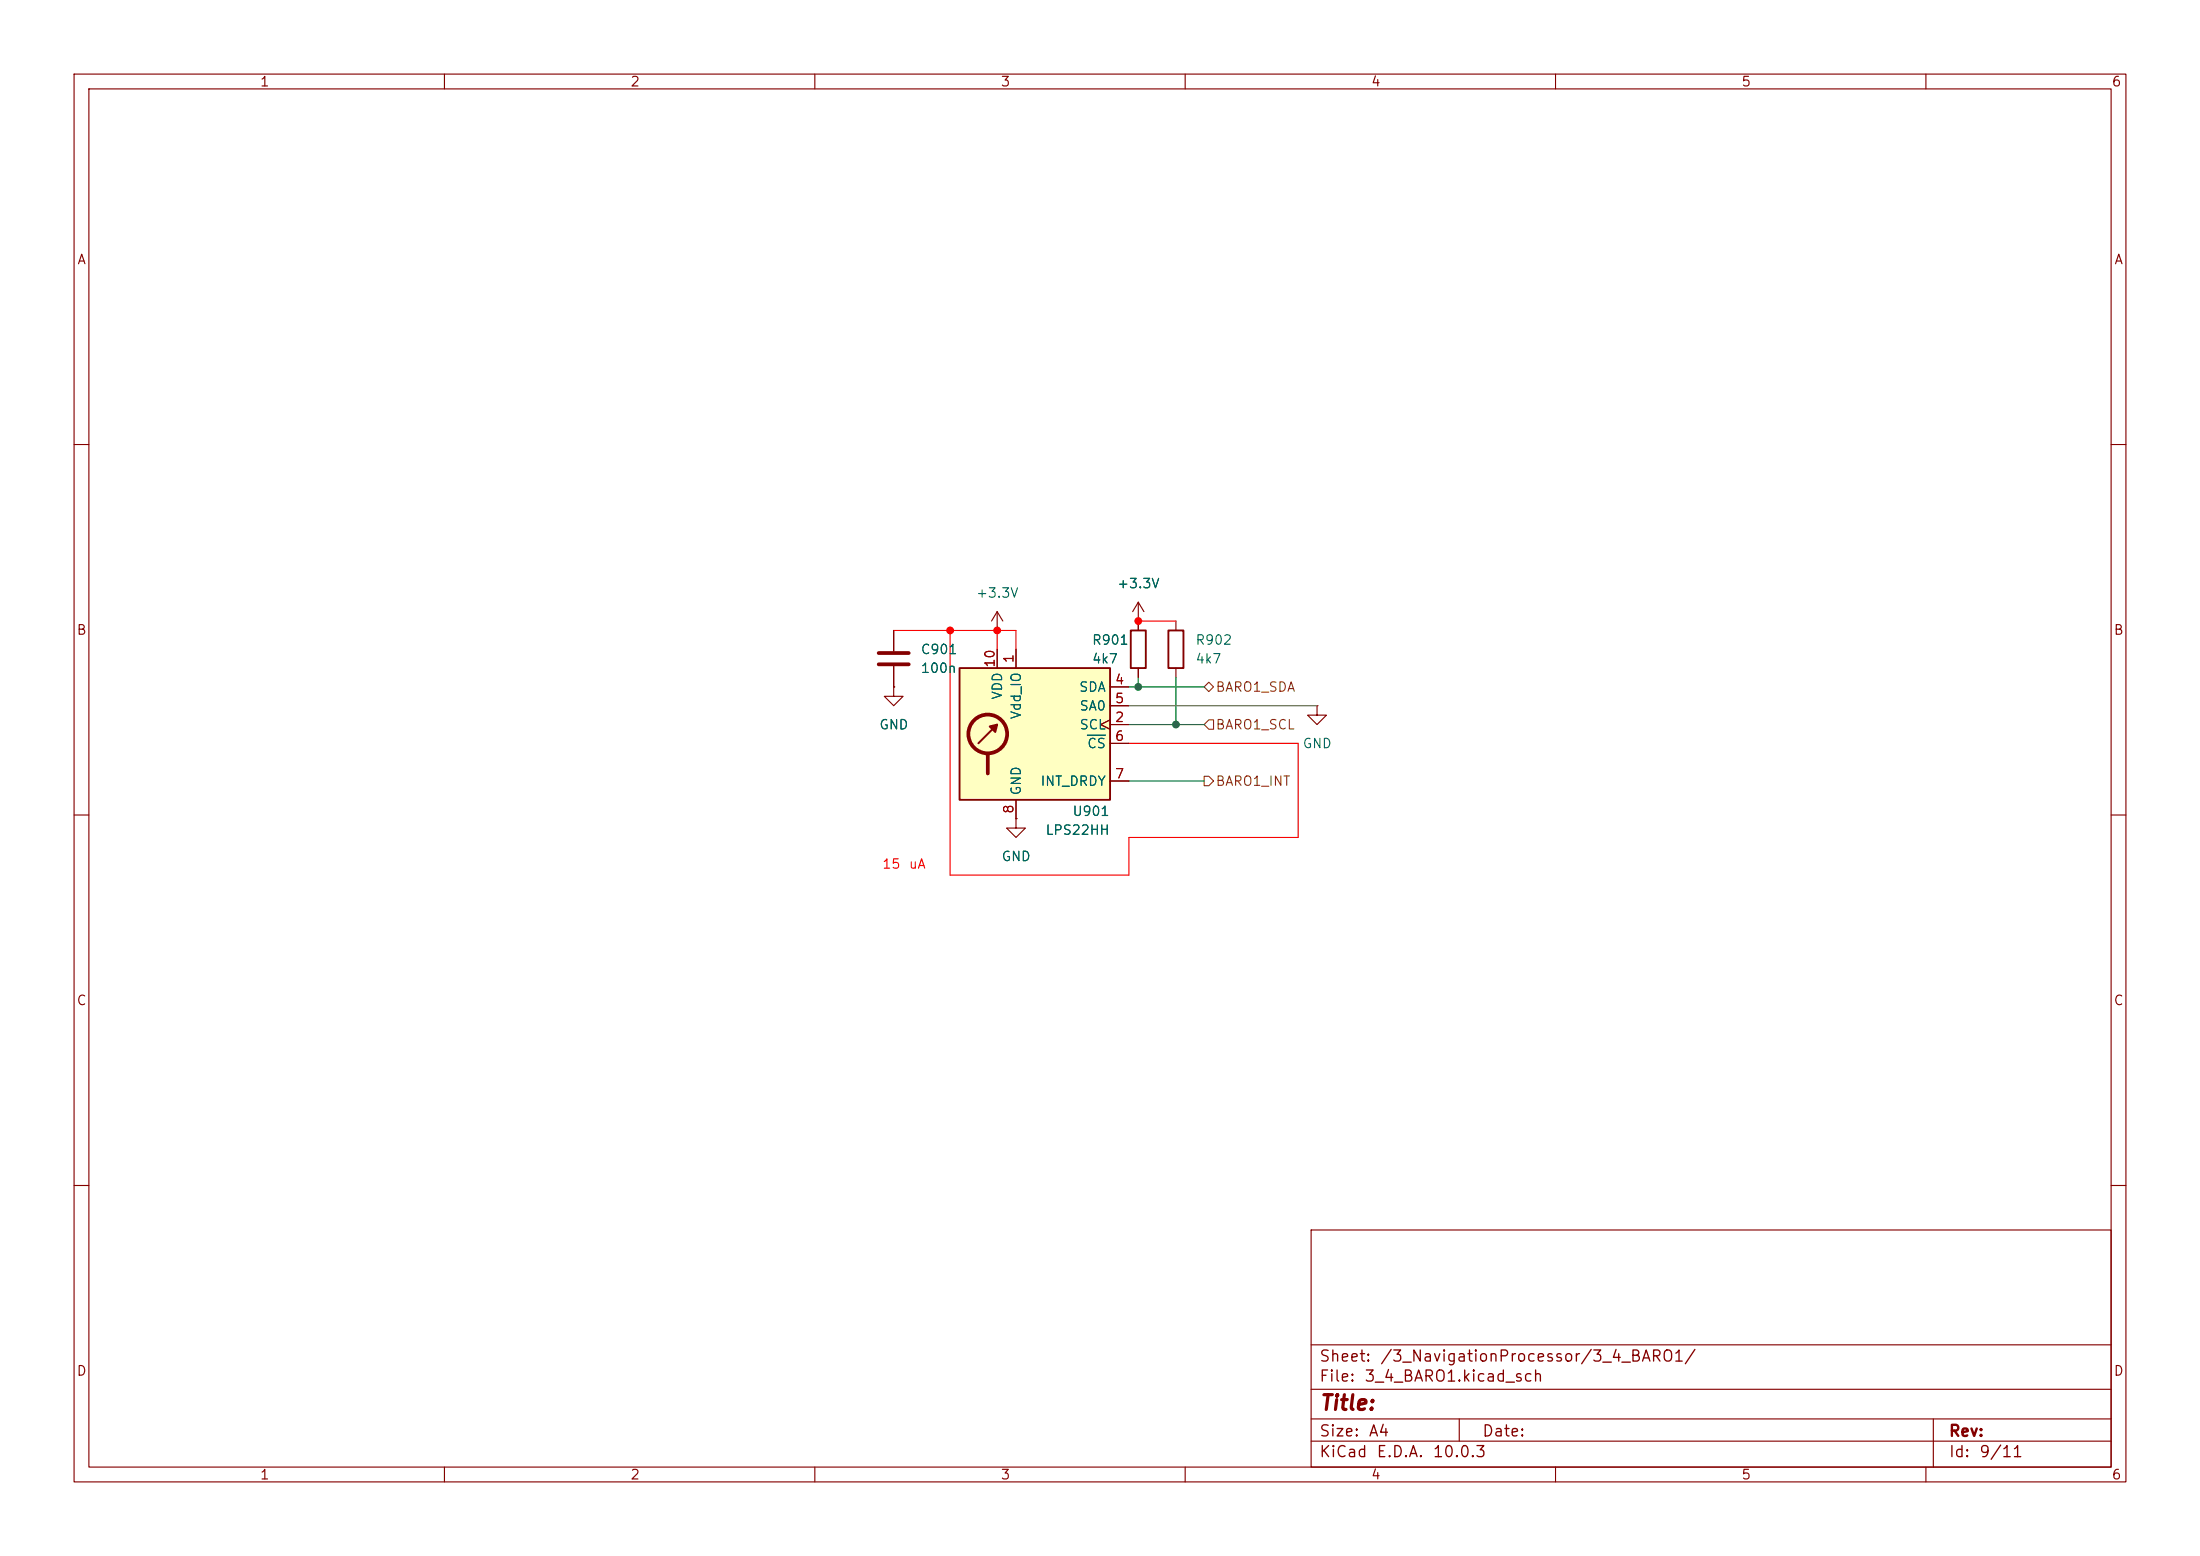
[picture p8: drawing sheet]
(kicad_sch
 (version 20260306)
 (generator "eeschema")
 (generator_version "10.0")
 (paper "A4")
 (lib_symbols
  (symbol "Device:C"
   (pin_numbers (hide yes))
   (pin_names
    (offset 0.254)) (exclude_from_sim no) (in_bom yes) (on_board yes)
   (in_pos_files yes)
   (duplicate_pin_numbers_are_jumpers no)
   (property "Reference" "C" (at 0.635 2.54 0) (show_name no) (do_not_autoplace no) (effects (font (size 1.27 1.27)) (justify left)))
   (property "Value" "C" (at 0.635 -2.54 0) (show_name no) (do_not_autoplace no) (effects (font (size 1.27 1.27)) (justify left)))
   (property "Footprint" "" (at 0.9652 -3.81 0) (show_name no) (do_not_autoplace no) (hide yes) (effects (font (size 1.27 1.27))))
   (property "Datasheet" "" (at 0 0 0) (show_name no) (do_not_autoplace no) (hide yes) (effects (font (size 1.27 1.27))))
   (property "Description" "Unpolarized capacitor" (at 0 0 0) (show_name no) (do_not_autoplace no) (hide yes) (effects (font (size 1.27 1.27))))
   (symbol "C_0_1"
    (polyline (pts (xy -2.032 0.762) (xy 2.032 0.762)) (stroke (width 0.508) (type default)) (fill (type none)))
    (polyline (pts (xy -2.032 -0.762) (xy 2.032 -0.762)) (stroke (width 0.508) (type default)) (fill (type none))))
   (symbol "C_1_1"
    (pin passive line (at 0 3.81 270) (length 2.794) (name "" (effects (font (size 1.27 1.27)))) (number "1" (effects (font (size 1.27 1.27)))))
    (pin passive line (at 0 -3.81 90) (length 2.794) (name "" (effects (font (size 1.27 1.27)))) (number "2" (effects (font (size 1.27 1.27))))))
   (embedded_fonts no))
  (symbol "Device:R"
   (pin_numbers (hide yes))
   (pin_names
    (offset 0)) (exclude_from_sim no) (in_bom yes) (on_board yes)
   (in_pos_files yes)
   (duplicate_pin_numbers_are_jumpers no)
   (property "Reference" "R" (at 2.032 0 90) (show_name no) (do_not_autoplace no) (effects (font (size 1.27 1.27))))
   (property "Value" "R" (at 0 0 90) (show_name no) (do_not_autoplace no) (effects (font (size 1.27 1.27))))
   (property "Footprint" "" (at -1.778 0 90) (show_name no) (do_not_autoplace no) (hide yes) (effects (font (size 1.27 1.27))))
   (property "Datasheet" "" (at 0 0 0) (show_name no) (do_not_autoplace no) (hide yes) (effects (font (size 1.27 1.27))))
   (property "Description" "Resistor" (at 0 0 0) (show_name no) (do_not_autoplace no) (hide yes) (effects (font (size 1.27 1.27))))
   (symbol "R_0_1"
    (rectangle (start -1.016 -2.54) (end 1.016 2.54) (stroke (width 0.254) (type default)) (fill (type none))))
   (symbol "R_1_1"
    (pin passive line (at 0 3.81 270) (length 1.27) (name "" (effects (font (size 1.27 1.27)))) (number "1" (effects (font (size 1.27 1.27)))))
    (pin passive line (at 0 -3.81 90) (length 1.27) (name "" (effects (font (size 1.27 1.27)))) (number "2" (effects (font (size 1.27 1.27))))))
   (embedded_fonts no))
  (symbol "Sensor_Pressure:LPS22HH" (exclude_from_sim no) (in_bom yes) (on_board yes)
   (in_pos_files yes)
   (duplicate_pin_numbers_are_jumpers no)
   (property "Reference" "U" (at -11.43 1.27 0) (show_name no) (do_not_autoplace no) (effects (font (size 1.27 1.27)) (justify right)))
   (property "Value" "LPS22HH" (at -11.43 -1.27 0) (show_name no) (do_not_autoplace no) (effects (font (size 1.27 1.27)) (justify right)))
   (property "Footprint" "Package_LGA:ST_HLGA-10_2x2mm_P0.5mm_LayoutBorder3x2y" (at 1.27 -11.43 0) (show_name no) (do_not_autoplace no) (hide yes) (effects (font (size 1.27 1.27)) (justify left)))
   (property "Datasheet" "https://www.st.com/resource/en/datasheet/lps22hh.pdf" (at 1.27 -13.97 0) (show_name no) (do_not_autoplace no) (hide yes) (effects (font (size 1.27 1.27)) (justify left)))
   (property "Description" "MEMS nano pressure sensor, 260-1260 hPa, absolute digital output baromeeter, 24 bit, SPI, I2C, I3C, 0.65 Pa noise rms, ST_HLGA-10L" (at 0 0 0) (show_name no) (do_not_autoplace no) (hide yes) (effects (font (size 1.27 1.27))))
   (symbol "LPS22HH_0_1"
    (rectangle (start -10.16 10.16) (end 10.16 -7.62) (stroke (width 0.254) (type default)) (fill (type background)))
    (polyline (pts (xy -7.62 0) (xy -5.08 2.54)) (stroke (width 0.254) (type default)) (fill (type none)))
    (circle (center -6.35 1.27) (radius 2.6162) (stroke (width 0.508) (type default)) (fill (type none)))
    (polyline (pts (xy -6.35 -1.524) (xy -6.35 -4.064)) (stroke (width 0.508) (type default)) (fill (type none)))
    (polyline (pts (xy -5.08 2.54) (xy -5.334 1.524) (xy -6.096 2.286) (xy -5.08 2.54)) (stroke (width 0.254) (type default)) (fill (type outline))))
   (symbol "LPS22HH_1_1"
    (pin power_in line (at -2.54 12.7 270) (length 2.54) (name "Vdd_IO" (effects (font (size 1.27 1.27)))) (number "1" (effects (font (size 1.27 1.27)))))
    (pin input clock (at 12.7 2.54 180) (length 2.54) (name "SCL" (effects (font (size 1.27 1.27)))) (number "2" (effects (font (size 1.27 1.27))))
    (alternate "SPC" input clock))
    (pin passive line (at -2.54 -10.16 90) (length 2.54) (hide yes) (name "GND" (effects (font (size 1.27 1.27)))) (number "3" (effects (font (size 1.27 1.27)))))
    (pin bidirectional line (at 12.7 7.62 180) (length 2.54) (name "SDA" (effects (font (size 1.27 1.27)))) (number "4" (effects (font (size 1.27 1.27))))
    (alternate "SDI" input line)
    (alternate "SDI/SDO" bidirectional line))
    (pin input line (at 12.7 5.08 180) (length 2.54) (name "SA0" (effects (font (size 1.27 1.27)))) (number "5" (effects (font (size 1.27 1.27))))
    (alternate "SDO" output line))
    (pin input line (at 12.7 0 180) (length 2.54) (name "~{CS}" (effects (font (size 1.27 1.27)))) (number "6" (effects (font (size 1.27 1.27)))))
    (pin output line (at 12.7 -5.08 180) (length 2.54) (name "INT_DRDY" (effects (font (size 1.27 1.27)))) (number "7" (effects (font (size 1.27 1.27)))))
    (pin power_in line (at -2.54 -10.16 90) (length 2.54) (name "GND" (effects (font (size 1.27 1.27)))) (number "8" (effects (font (size 1.27 1.27)))))
    (pin passive line (at -2.54 -10.16 90) (length 2.54) (hide yes) (name "GND" (effects (font (size 1.27 1.27)))) (number "9" (effects (font (size 1.27 1.27)))))
    (pin power_in line (at -5.08 12.7 270) (length 2.54) (name "VDD" (effects (font (size 1.27 1.27)))) (number "10" (effects (font (size 1.27 1.27))))))
   (embedded_fonts no))
  (symbol "power:+3.3V"
   (power global)
   (pin_numbers (hide yes))
   (pin_names
    (offset 0) (hide yes)) (exclude_from_sim no) (in_bom yes) (on_board yes)
   (in_pos_files yes)
   (duplicate_pin_numbers_are_jumpers no)
   (property "Reference" "#PWR" (at 0 -3.81 0) (show_name no) (do_not_autoplace no) (hide yes) (effects (font (size 1.27 1.27))))
   (property "Value" "+3.3V" (at 0 3.556 0) (show_name no) (do_not_autoplace no) (effects (font (size 1.27 1.27))))
   (property "Footprint" "" (at 0 0 0) (show_name no) (do_not_autoplace no) (hide yes) (effects (font (size 1.27 1.27))))
   (property "Datasheet" "" (at 0 0 0) (show_name no) (do_not_autoplace no) (hide yes) (effects (font (size 1.27 1.27))))
   (property "Description" "Power symbol creates a global label with name \"+3.3V\"" (at 0 0 0) (show_name no) (do_not_autoplace no) (hide yes) (effects (font (size 1.27 1.27))))
   (symbol "+3.3V_0_1"
    (polyline (pts (xy -0.762 1.27) (xy 0 2.54)) (stroke (width 0) (type default)) (fill (type none)))
    (polyline (pts (xy 0 2.54) (xy 0.762 1.27)) (stroke (width 0) (type default)) (fill (type none)))
    (polyline (pts (xy 0 0) (xy 0 2.54)) (stroke (width 0) (type default)) (fill (type none))))
   (symbol "+3.3V_1_1"
    (pin power_in line (at 0 0 90) (length 0) (name "" (effects (font (size 1.27 1.27)))) (number "1" (effects (font (size 1.27 1.27))))))
   (embedded_fonts no))
  (symbol "power:GND"
   (power global)
   (pin_numbers (hide yes))
   (pin_names
    (offset 0) (hide yes)) (exclude_from_sim no) (in_bom yes) (on_board yes)
   (in_pos_files yes)
   (duplicate_pin_numbers_are_jumpers no)
   (property "Reference" "#PWR" (at 0 -6.35 0) (show_name no) (do_not_autoplace no) (hide yes) (effects (font (size 1.27 1.27))))
   (property "Value" "GND" (at 0 -3.81 0) (show_name no) (do_not_autoplace no) (effects (font (size 1.27 1.27))))
   (property "Footprint" "" (at 0 0 0) (show_name no) (do_not_autoplace no) (hide yes) (effects (font (size 1.27 1.27))))
   (property "Datasheet" "" (at 0 0 0) (show_name no) (do_not_autoplace no) (hide yes) (effects (font (size 1.27 1.27))))
   (property "Description" "Power symbol creates a global label with name \"GND\" , ground" (at 0 0 0) (show_name no) (do_not_autoplace no) (hide yes) (effects (font (size 1.27 1.27))))
   (symbol "GND_0_1"
    (polyline (pts (xy 0 0) (xy 0 -1.27) (xy 1.27 -1.27) (xy 0 -2.54) (xy -1.27 -1.27) (xy 0 -1.27)) (stroke (width 0) (type default)) (fill (type none))))
   (symbol "GND_1_1"
    (pin power_in line (at 0 0 270) (length 0) (name "" (effects (font (size 1.27 1.27)))) (number "1" (effects (font (size 1.27 1.27))))))
   (embedded_fonts no)))
 (text "15 uA"
  (exclude_from_sim no)
  (at 121.92 116.84 0)
  (effects (font (size 1.27 1.27) (color 255 0 0 1))))
 (junction
  (at 153.67 83.82)
  (diameter 0)
  (color 0 0 0 0))
 (junction
  (at 153.67 92.71)
  (diameter 0)
  (color 0 0 0 0))
 (junction
  (at 158.75 97.79)
  (diameter 0)
  (color 0 0 0 0))
 (junction
  (at 134.62 85.09)
  (diameter 0)
  (color 0 0 0 0))
 (junction
  (at 128.27 85.09)
  (diameter 0)
  (color 0 0 0 0))
 (wire
  (pts (xy 134.62 85.09) (xy 137.16 85.09))
  (stroke (width 0) (type default)))
 (wire
  (pts (xy 137.16 87.63) (xy 137.16 85.09))
  (stroke (width 0) (type default)))
 (wire
  (pts (xy 152.4 113.03) (xy 152.4 118.11))
  (stroke (width 0) (type default)))
 (wire
  (pts (xy 153.67 91.44) (xy 153.67 92.71))
  (stroke (width 0) (type default)))
 (wire
  (pts (xy 152.4 118.11) (xy 128.27 118.11))
  (stroke (width 0) (type default)))
 (wire
  (pts (xy 158.75 97.79) (xy 162.56 97.79))
  (stroke (width 0) (type default)))
 (wire
  (pts (xy 175.26 100.33) (xy 175.26 113.03))
  (stroke (width 0) (type default)))
 (wire
  (pts (xy 120.65 85.09) (xy 128.27 85.09))
  (stroke (width 0) (type default)))
 (wire
  (pts (xy 152.4 95.25) (xy 177.8 95.25))
  (stroke (width 0) (type default)))
 (wire
  (pts (xy 153.67 83.82) (xy 158.75 83.82))
  (stroke (width 0) (type default)))
 (wire
  (pts (xy 128.27 85.09) (xy 128.27 118.11))
  (stroke (width 0) (type default)))
 (wire
  (pts (xy 152.4 105.41) (xy 162.56 105.41))
  (stroke (width 0) (type default)))
 (wire
  (pts (xy 128.27 85.09) (xy 134.62 85.09))
  (stroke (width 0) (type default)))
 (wire
  (pts (xy 152.4 100.33) (xy 175.26 100.33))
  (stroke (width 0) (type default)))
 (wire
  (pts (xy 153.67 92.71) (xy 162.56 92.71))
  (stroke (width 0) (type default)))
 (wire
  (pts (xy 152.4 97.79) (xy 158.75 97.79))
  (stroke (width 0) (type default)))
 (wire
  (pts (xy 152.4 113.03) (xy 175.26 113.03))
  (stroke (width 0) (type default)))
 (wire
  (pts (xy 152.4 92.71) (xy 153.67 92.71))
  (stroke (width 0) (type default)))
 (wire
  (pts (xy 158.75 91.44) (xy 158.75 97.79))
  (stroke (width 0) (type default)))
 (wire
  (pts (xy 134.62 85.09) (xy 134.62 87.63))
  (stroke (width 0) (type default)))
 (hierarchical_label "BARO1_SCL"
  (shape input)
  (at 162.56 97.79 0)
  (effects (font (size 1.27 1.27)) (justify left)))
 (hierarchical_label "BARO1_INT"
  (shape output)
  (at 162.56 105.41 0)
  (effects (font (size 1.27 1.27)) (justify left)))
 (hierarchical_label "BARO1_SDA"
  (shape bidirectional)
  (at 162.56 92.71 0)
  (effects (font (size 1.27 1.27)) (justify left)))
 (symbol
  (lib_id "Sensor_Pressure:LPS22HH")
  (at 139.7 100.33 0)
  (unit 1)
  (body_style 1)
  (exclude_from_sim no)
  (in_bom yes)
  (on_board yes)
  (in_pos_files yes)
  (dnp no)
  (property "Reference" "U901" (at 149.86 109.474 0) (show_name no) (do_not_autoplace no) (effects (font (size 1.27 1.27)) (justify right)))
  (property "Value" "LPS22HH" (at 149.86 112.014 0) (show_name no) (do_not_autoplace no) (effects (font (size 1.27 1.27)) (justify right)))
  (property "Footprint" "Polaris:LPS22HH" (at 140.97 111.76 0) (hide yes) (show_name no) (do_not_autoplace no) (effects (font (size 1.27 1.27)) (justify left)))
  (property "Datasheet" "https://www.st.com/resource/en/datasheet/lps22hh.pdf" (at 140.97 114.3 0) (hide yes) (show_name no) (do_not_autoplace no) (effects (font (size 1.27 1.27)) (justify left)))
  (property "Description" "MEMS nano pressure sensor, 260-1260 hPa, absolute digital output baromeeter, 24 bit, SPI, I2C, I3C, 0.65 Pa noise rms, ST_HLGA-10L" (at 139.7 100.33 0) (hide yes) (show_name no) (do_not_autoplace no) (effects (font (size 1.27 1.27))))
  (property "Description_1" "" (at 139.7 100.33 0) (hide yes) (show_name no) (do_not_autoplace no) (effects (font (size 1.27 1.27))))
  (property "KLC_S3.3" "" (at 139.7 100.33 0) (hide yes) (show_name no) (do_not_autoplace no) (effects (font (size 1.27 1.27))))
  (property "KLC_S4.1" "" (at 139.7 100.33 0) (hide yes) (show_name no) (do_not_autoplace no) (effects (font (size 1.27 1.27))))
  (property "KLC_S4.2_DVDD" "" (at 139.7 100.33 0) (hide yes) (show_name no) (do_not_autoplace no) (effects (font (size 1.27 1.27))))
  (property "KLC_S4.2_VREG_VOUT" "" (at 139.7 100.33 0) (hide yes) (show_name no) (do_not_autoplace no) (effects (font (size 1.27 1.27))))
  (property "LCSC Part Name" "" (at 139.7 100.33 0) (hide yes) (show_name no) (do_not_autoplace no) (effects (font (size 1.27 1.27))))
  (property "Manufacturer Part" "" (at 139.7 100.33 0) (hide yes) (show_name no) (do_not_autoplace no) (effects (font (size 1.27 1.27))))
  (property "Supplier" "" (at 139.7 100.33 0) (hide yes) (show_name no) (do_not_autoplace no) (effects (font (size 1.27 1.27))))
  (property "Supplier Part" "" (at 139.7 100.33 0) (hide yes) (show_name no) (do_not_autoplace no) (effects (font (size 1.27 1.27))))
  (pin "5")
  (pin "7")
  (pin "8")
  (pin "9")
  (pin "1")
  (pin "2")
  (pin "3")
  (pin "6")
  (pin "10")
  (pin "4"))
 (symbol
  (lib_id "Device:R")
  (at 153.67 87.63 0)
  (unit 1)
  (body_style 1)
  (exclude_from_sim no)
  (in_bom yes)
  (on_board yes)
  (in_pos_files yes)
  (dnp no)
  (property "Reference" "R901" (at 147.32 86.36 0) (show_name no) (do_not_autoplace no) (effects (font (size 1.27 1.27)) (justify left)))
  (property "Value" "4k7" (at 147.32 88.9 0) (show_name no) (do_not_autoplace no) (effects (font (size 1.27 1.27)) (justify left)))
  (property "Footprint" "Resistor_SMD:R_0603_1608Metric" (at 151.892 87.63 90) (hide yes) (show_name no) (do_not_autoplace no) (effects (font (size 1.27 1.27))))
  (property "Datasheet" "" (at 153.67 87.63 0) (hide yes) (show_name no) (do_not_autoplace no) (effects (font (size 1.27 1.27))))
  (property "Description" "Resistor" (at 153.67 87.63 0) (hide yes) (show_name no) (do_not_autoplace no) (effects (font (size 1.27 1.27))))
  (property "Description_1" "" (at 153.67 87.63 0) (hide yes) (show_name no) (do_not_autoplace no) (effects (font (size 1.27 1.27))))
  (property "KLC_S3.3" "" (at 153.67 87.63 0) (hide yes) (show_name no) (do_not_autoplace no) (effects (font (size 1.27 1.27))))
  (property "KLC_S4.1" "" (at 153.67 87.63 0) (hide yes) (show_name no) (do_not_autoplace no) (effects (font (size 1.27 1.27))))
  (property "KLC_S4.2_DVDD" "" (at 153.67 87.63 0) (hide yes) (show_name no) (do_not_autoplace no) (effects (font (size 1.27 1.27))))
  (property "KLC_S4.2_VREG_VOUT" "" (at 153.67 87.63 0) (hide yes) (show_name no) (do_not_autoplace no) (effects (font (size 1.27 1.27))))
  (property "LCSC Part Name" "" (at 153.67 87.63 0) (hide yes) (show_name no) (do_not_autoplace no) (effects (font (size 1.27 1.27))))
  (property "Manufacturer Part" "" (at 153.67 87.63 0) (hide yes) (show_name no) (do_not_autoplace no) (effects (font (size 1.27 1.27))))
  (property "Supplier" "" (at 153.67 87.63 0) (hide yes) (show_name no) (do_not_autoplace no) (effects (font (size 1.27 1.27))))
  (property "Supplier Part" "" (at 153.67 87.63 0) (hide yes) (show_name no) (do_not_autoplace no) (effects (font (size 1.27 1.27))))
  (pin "1")
  (pin "2"))
 (symbol
  (lib_id "power:GND")
  (at 137.16 110.49 0)
  (unit 1)
  (body_style 1)
  (exclude_from_sim no)
  (in_bom yes)
  (on_board yes)
  (in_pos_files yes)
  (dnp no)
  (fields_autoplaced yes)
  (property "Reference" "#PWR0903" (at 137.16 116.84 0) (hide yes) (show_name no) (do_not_autoplace no) (effects (font (size 1.27 1.27))))
  (property "Value" "GND" (at 137.16 115.57 0) (show_name no) (do_not_autoplace no) (effects (font (size 1.27 1.27))))
  (property "Footprint" "" (at 137.16 110.49 0) (hide yes) (show_name no) (do_not_autoplace no) (effects (font (size 1.27 1.27))))
  (property "Datasheet" "" (at 137.16 110.49 0) (hide yes) (show_name no) (do_not_autoplace no) (effects (font (size 1.27 1.27))))
  (property "Description" "Power symbol creates a global label with name \"GND\" , ground" (at 137.16 110.49 0) (hide yes) (show_name no) (do_not_autoplace no) (effects (font (size 1.27 1.27))))
  (pin "1"))
 (symbol
  (lib_id "power:+3.3V")
  (at 134.62 85.09 0)
  (unit 1)
  (body_style 1)
  (exclude_from_sim no)
  (in_bom yes)
  (on_board yes)
  (in_pos_files yes)
  (dnp no)
  (fields_autoplaced yes)
  (property "Reference" "#PWR0902" (at 134.62 88.9 0) (hide yes) (show_name no) (do_not_autoplace no) (effects (font (size 1.27 1.27))))
  (property "Value" "+3.3V" (at 134.62 80.01 0) (show_name no) (do_not_autoplace no) (effects (font (size 1.27 1.27))))
  (property "Footprint" "" (at 134.62 85.09 0) (hide yes) (show_name no) (do_not_autoplace no) (effects (font (size 1.27 1.27))))
  (property "Datasheet" "" (at 134.62 85.09 0) (hide yes) (show_name no) (do_not_autoplace no) (effects (font (size 1.27 1.27))))
  (property "Description" "Power symbol creates a global label with name \"+3.3V\"" (at 134.62 85.09 0) (hide yes) (show_name no) (do_not_autoplace no) (effects (font (size 1.27 1.27))))
  (pin "1"))
 (symbol
  (lib_id "power:GND")
  (at 177.8 95.25 0)
  (unit 1)
  (body_style 1)
  (exclude_from_sim no)
  (in_bom yes)
  (on_board yes)
  (in_pos_files yes)
  (dnp no)
  (fields_autoplaced yes)
  (property "Reference" "#PWR0905" (at 177.8 101.6 0) (hide yes) (show_name no) (do_not_autoplace no) (effects (font (size 1.27 1.27))))
  (property "Value" "GND" (at 177.8 100.33 0) (show_name no) (do_not_autoplace no) (effects (font (size 1.27 1.27))))
  (property "Footprint" "" (at 177.8 95.25 0) (hide yes) (show_name no) (do_not_autoplace no) (effects (font (size 1.27 1.27))))
  (property "Datasheet" "" (at 177.8 95.25 0) (hide yes) (show_name no) (do_not_autoplace no) (effects (font (size 1.27 1.27))))
  (property "Description" "Power symbol creates a global label with name \"GND\" , ground" (at 177.8 95.25 0) (hide yes) (show_name no) (do_not_autoplace no) (effects (font (size 1.27 1.27))))
  (pin "1"))
 (symbol
  (lib_id "power:GND")
  (at 120.65 92.71 0)
  (unit 1)
  (body_style 1)
  (exclude_from_sim no)
  (in_bom yes)
  (on_board yes)
  (in_pos_files yes)
  (dnp no)
  (fields_autoplaced yes)
  (property "Reference" "#PWR0901" (at 120.65 99.06 0) (hide yes) (show_name no) (do_not_autoplace no) (effects (font (size 1.27 1.27))))
  (property "Value" "GND" (at 120.65 97.79 0) (show_name no) (do_not_autoplace no) (effects (font (size 1.27 1.27))))
  (property "Footprint" "" (at 120.65 92.71 0) (hide yes) (show_name no) (do_not_autoplace no) (effects (font (size 1.27 1.27))))
  (property "Datasheet" "" (at 120.65 92.71 0) (hide yes) (show_name no) (do_not_autoplace no) (effects (font (size 1.27 1.27))))
  (property "Description" "Power symbol creates a global label with name \"GND\" , ground" (at 120.65 92.71 0) (hide yes) (show_name no) (do_not_autoplace no) (effects (font (size 1.27 1.27))))
  (pin "1"))
 (symbol
  (lib_id "power:+3.3V")
  (at 153.67 83.82 0)
  (unit 1)
  (body_style 1)
  (exclude_from_sim no)
  (in_bom yes)
  (on_board yes)
  (in_pos_files yes)
  (dnp no)
  (fields_autoplaced yes)
  (property "Reference" "#PWR0904" (at 153.67 87.63 0) (hide yes) (show_name no) (do_not_autoplace no) (effects (font (size 1.27 1.27))))
  (property "Value" "+3.3V" (at 153.67 78.74 0) (show_name no) (do_not_autoplace no) (effects (font (size 1.27 1.27))))
  (property "Footprint" "" (at 153.67 83.82 0) (hide yes) (show_name no) (do_not_autoplace no) (effects (font (size 1.27 1.27))))
  (property "Datasheet" "" (at 153.67 83.82 0) (hide yes) (show_name no) (do_not_autoplace no) (effects (font (size 1.27 1.27))))
  (property "Description" "Power symbol creates a global label with name \"+3.3V\"" (at 153.67 83.82 0) (hide yes) (show_name no) (do_not_autoplace no) (effects (font (size 1.27 1.27))))
  (pin "1"))
 (symbol
  (lib_id "Device:R")
  (at 158.75 87.63 0)
  (unit 1)
  (body_style 1)
  (exclude_from_sim no)
  (in_bom yes)
  (on_board yes)
  (in_pos_files yes)
  (dnp no)
  (fields_autoplaced yes)
  (property "Reference" "R902" (at 161.29 86.3599 0) (show_name no) (do_not_autoplace no) (effects (font (size 1.27 1.27)) (justify left)))
  (property "Value" "4k7" (at 161.29 88.8999 0) (show_name no) (do_not_autoplace no) (effects (font (size 1.27 1.27)) (justify left)))
  (property "Footprint" "Resistor_SMD:R_0603_1608Metric" (at 156.972 87.63 90) (hide yes) (show_name no) (do_not_autoplace no) (effects (font (size 1.27 1.27))))
  (property "Datasheet" "" (at 158.75 87.63 0) (hide yes) (show_name no) (do_not_autoplace no) (effects (font (size 1.27 1.27))))
  (property "Description" "Resistor" (at 158.75 87.63 0) (hide yes) (show_name no) (do_not_autoplace no) (effects (font (size 1.27 1.27))))
  (property "Description_1" "" (at 158.75 87.63 0) (hide yes) (show_name no) (do_not_autoplace no) (effects (font (size 1.27 1.27))))
  (property "KLC_S3.3" "" (at 158.75 87.63 0) (hide yes) (show_name no) (do_not_autoplace no) (effects (font (size 1.27 1.27))))
  (property "KLC_S4.1" "" (at 158.75 87.63 0) (hide yes) (show_name no) (do_not_autoplace no) (effects (font (size 1.27 1.27))))
  (property "KLC_S4.2_DVDD" "" (at 158.75 87.63 0) (hide yes) (show_name no) (do_not_autoplace no) (effects (font (size 1.27 1.27))))
  (property "KLC_S4.2_VREG_VOUT" "" (at 158.75 87.63 0) (hide yes) (show_name no) (do_not_autoplace no) (effects (font (size 1.27 1.27))))
  (property "LCSC Part Name" "" (at 158.75 87.63 0) (hide yes) (show_name no) (do_not_autoplace no) (effects (font (size 1.27 1.27))))
  (property "Manufacturer Part" "" (at 158.75 87.63 0) (hide yes) (show_name no) (do_not_autoplace no) (effects (font (size 1.27 1.27))))
  (property "Supplier" "" (at 158.75 87.63 0) (hide yes) (show_name no) (do_not_autoplace no) (effects (font (size 1.27 1.27))))
  (property "Supplier Part" "" (at 158.75 87.63 0) (hide yes) (show_name no) (do_not_autoplace no) (effects (font (size 1.27 1.27))))
  (pin "1")
  (pin "2"))
 (symbol
  (lib_id "Device:C")
  (at 120.65 88.9 180)
  (unit 1)
  (body_style 1)
  (exclude_from_sim no)
  (in_bom yes)
  (on_board yes)
  (in_pos_files yes)
  (dnp no)
  (fields_autoplaced yes)
  (property "Reference" "C901" (at 124.206 87.6299 0) (show_name no) (do_not_autoplace no) (effects (font (size 1.27 1.27)) (justify right)))
  (property "Value" "100n" (at 124.206 90.1699 0) (show_name no) (do_not_autoplace no) (effects (font (size 1.27 1.27)) (justify right)))
  (property "Footprint" "Capacitor_SMD:C_0603_1608Metric" (at 119.6848 85.09 0) (hide yes) (show_name no) (do_not_autoplace no) (effects (font (size 1.27 1.27))))
  (property "Datasheet" "" (at 120.65 88.9 0) (hide yes) (show_name no) (do_not_autoplace no) (effects (font (size 1.27 1.27))))
  (property "Description" "Unpolarized capacitor" (at 120.65 88.9 0) (hide yes) (show_name no) (do_not_autoplace no) (effects (font (size 1.27 1.27))))
  (property "Description_1" "" (at 120.65 88.9 0) (hide yes) (show_name no) (do_not_autoplace no) (effects (font (size 1.27 1.27))))
  (property "KLC_S3.3" "" (at 120.65 88.9 0) (hide yes) (show_name no) (do_not_autoplace no) (effects (font (size 1.27 1.27))))
  (property "KLC_S4.1" "" (at 120.65 88.9 0) (hide yes) (show_name no) (do_not_autoplace no) (effects (font (size 1.27 1.27))))
  (property "KLC_S4.2_DVDD" "" (at 120.65 88.9 0) (hide yes) (show_name no) (do_not_autoplace no) (effects (font (size 1.27 1.27))))
  (property "KLC_S4.2_VREG_VOUT" "" (at 120.65 88.9 0) (hide yes) (show_name no) (do_not_autoplace no) (effects (font (size 1.27 1.27))))
  (property "LCSC Part Name" "" (at 120.65 88.9 0) (hide yes) (show_name no) (do_not_autoplace no) (effects (font (size 1.27 1.27))))
  (property "Manufacturer Part" "" (at 120.65 88.9 0) (hide yes) (show_name no) (do_not_autoplace no) (effects (font (size 1.27 1.27))))
  (property "Supplier" "" (at 120.65 88.9 0) (hide yes) (show_name no) (do_not_autoplace no) (effects (font (size 1.27 1.27))))
  (property "Supplier Part" "" (at 120.65 88.9 0) (hide yes) (show_name no) (do_not_autoplace no) (effects (font (size 1.27 1.27))))
  (pin "1")
  (pin "2")))
